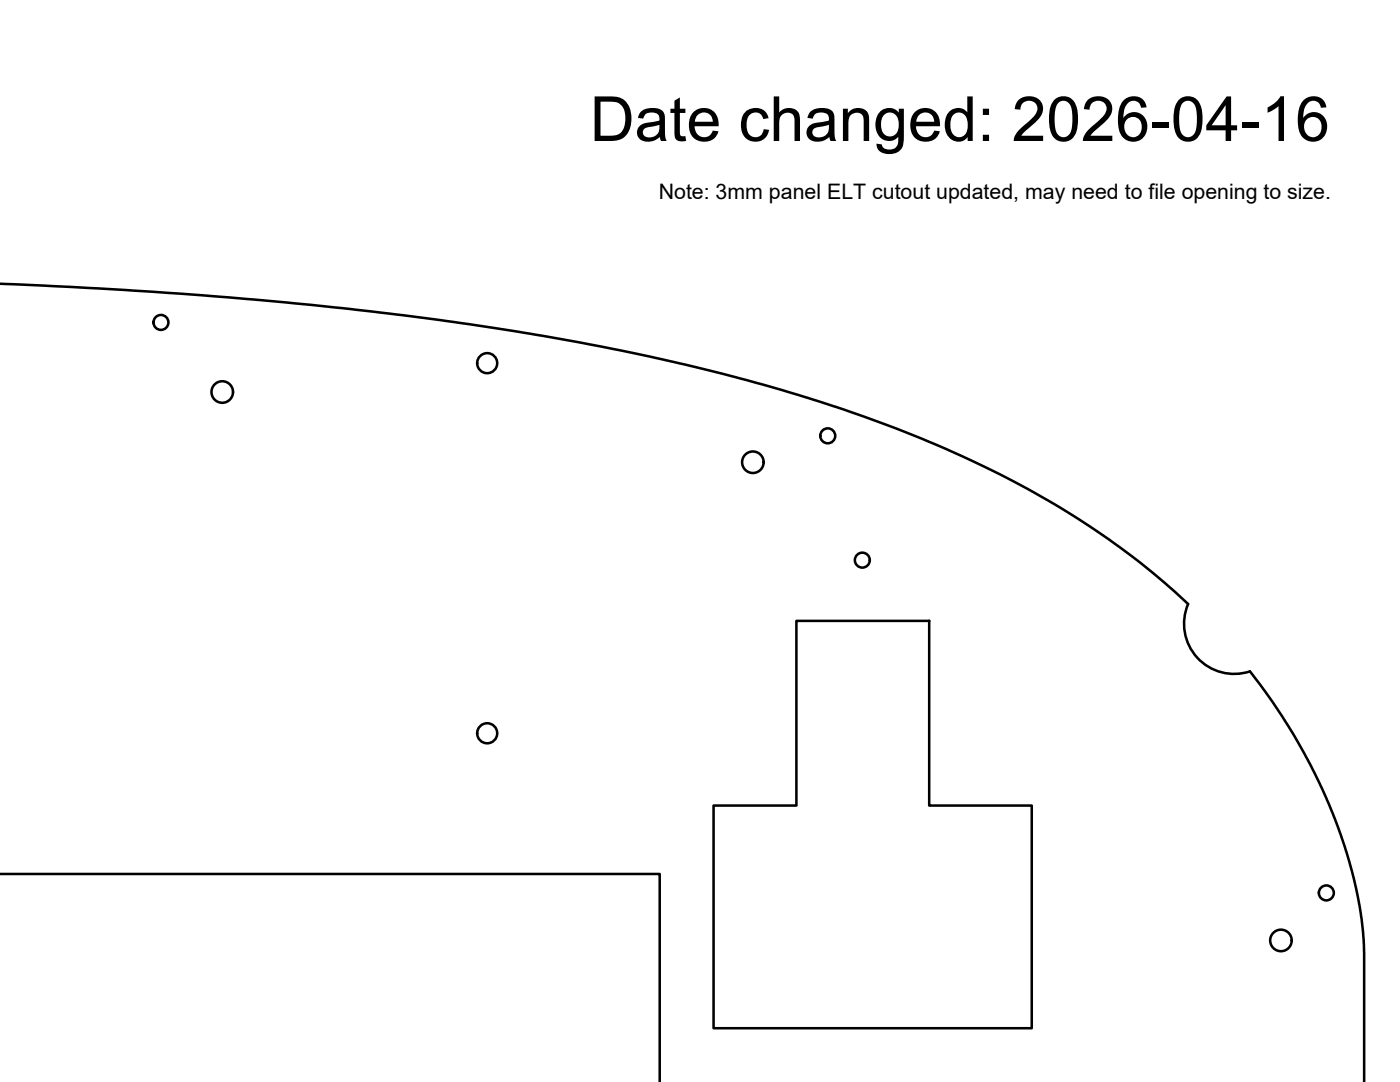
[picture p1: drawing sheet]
<svg xmlns="http://www.w3.org/2000/svg" width="279mm" height="216mm" viewBox="0 0 279 216" stroke-linecap="round" stroke-linejoin="round" font-family="sans-serif">
<!-- layer: Visible -->
<g fill="none" stroke="#000" stroke-width=".51">
<path d="M0 56.6l25 1.3 20.8 1.5 22.5 2.1 19.5 2.4 20.7 3.1 17.7 3.4 10.5 2.3 7.9 2 8.5 2.3 7.1 2.1a230.6 230.6 0 0 1 52.8 23.1 147 147 0 0 1 24.1 18.3M158.9 123.9h26.5v36.8h20.5v44.5h-63.5v-44.5h16.5zM237.1 120.5a10 10 0 0 0 1.8 10.7 10 10 0 0 0 10.5 2.8l3.1 4 3.5 5.1 2.5 4 3.2 5.9 2.5 5.2 2.2 5.1 2 5.8 1.4 4.7 1.5 6.9 .8 6.8 .1 28.4M0 174.4h131.7v41.5"/>
<circle cx="32.1" cy="64.3" r="1.49"/>
<circle cx="44.4" cy="78.2" r="2.15"/>
<circle cx="97.2" cy="72.5" r="2"/>
<circle cx="150.3" cy="92.2" r="2.15"/>
<circle cx="165.2" cy="87" r="1.49"/>
<circle cx="172.1" cy="111.8" r="1.49"/>
<circle cx="97.2" cy="146.3" r="2"/>
<circle cx="264.7" cy="178.2" r="1.49"/>
<circle cx="255.6" cy="187.7" r="2.15"/>
</g>
<text font-size="12.4" x="117.7" y="28.1">Date changed: 2026-04-16</text>
<text font-size="4.3" x="131.5" y="39.6">Note: 3mm panel ELT cutout updated, may need to file opening to size.</text>
</svg>
